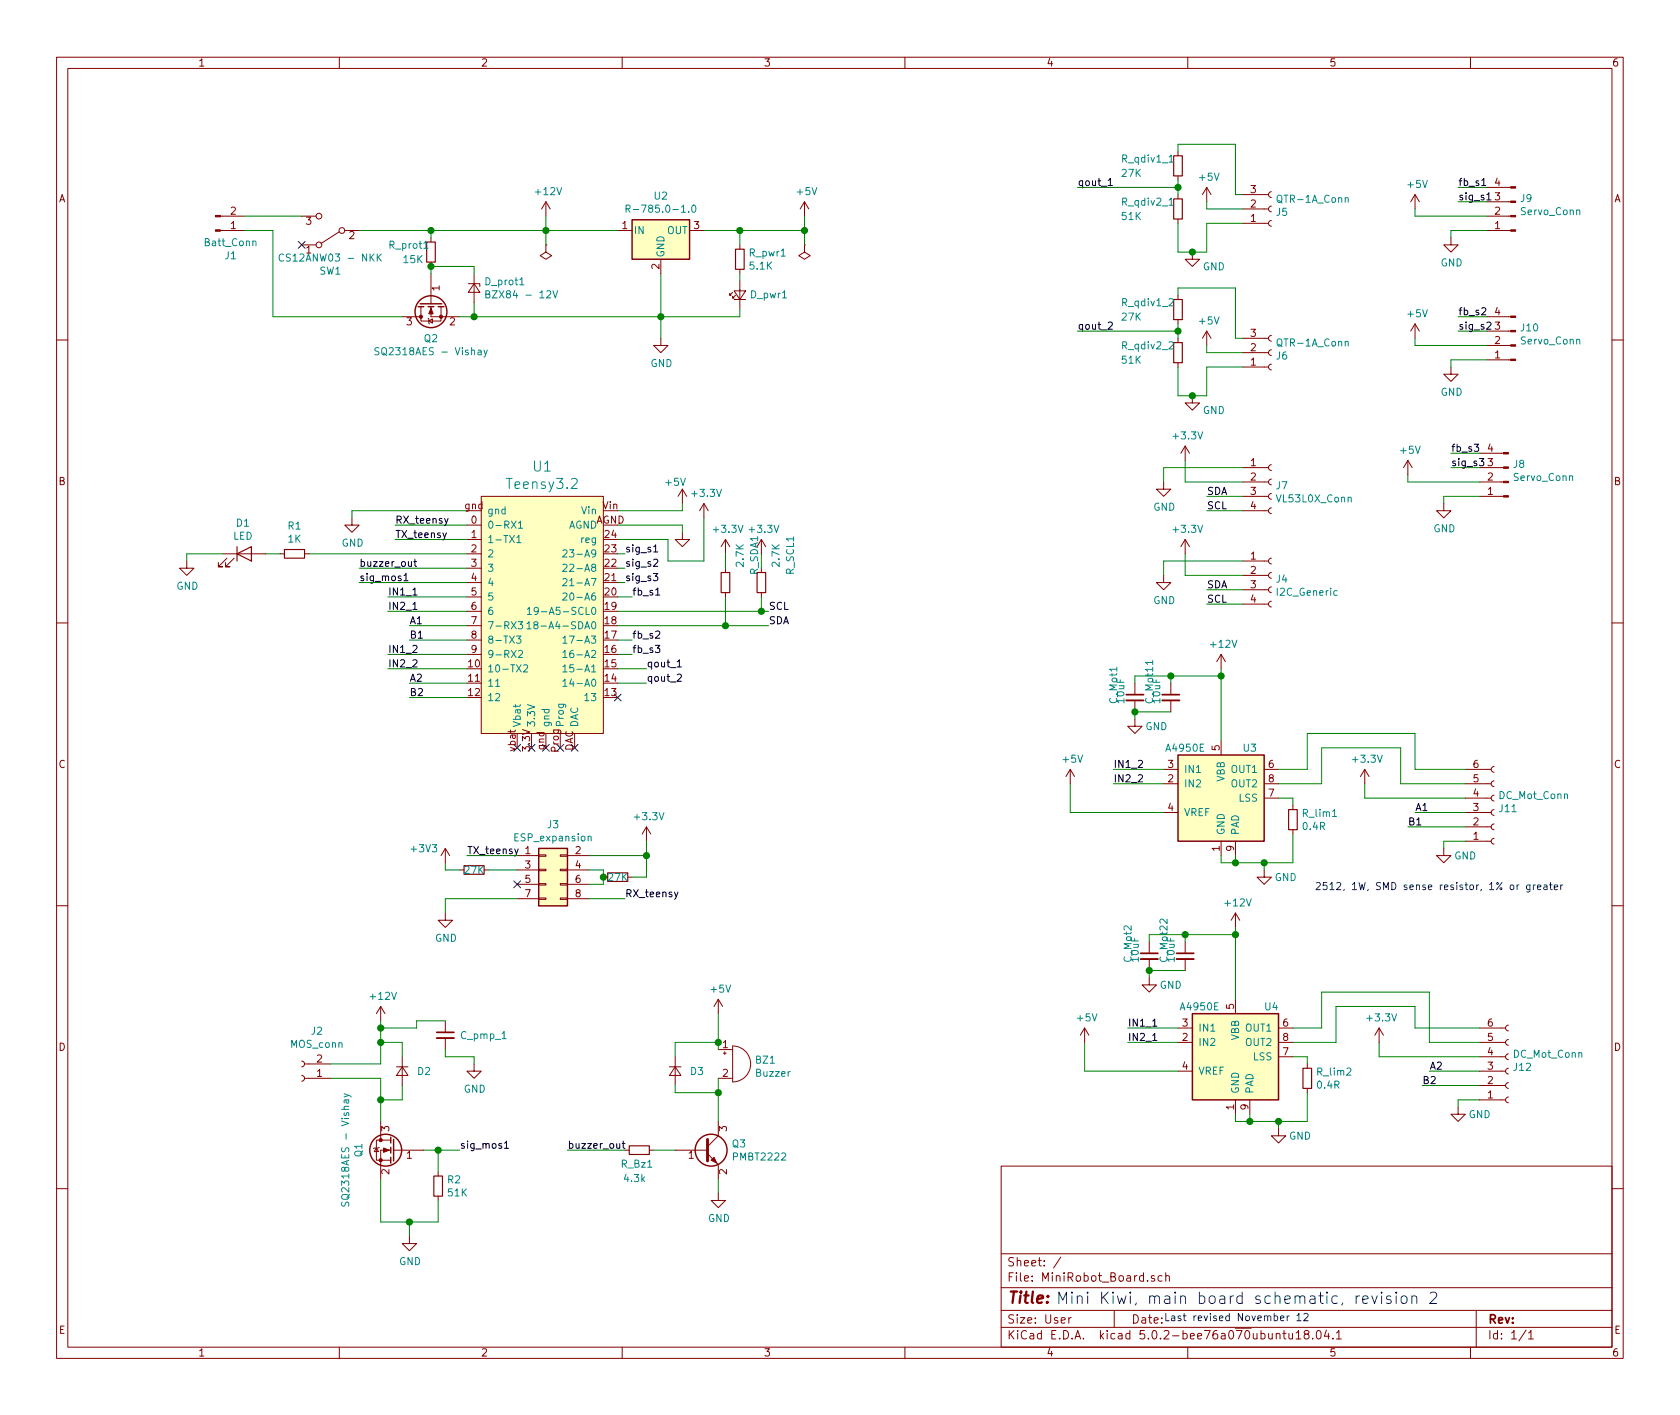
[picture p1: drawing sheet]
EESchema Schematic File Version 4
LIBS:MiniRobot_Board-cache
EELAYER 26 0
EELAYER END
$Descr User 11693 9843
encoding utf-8
Sheet 1 1
Title ""
Date ""
Rev ""
Comp ""
Comment1 ""
Comment2 ""
Comment3 ""
Comment4 ""
$EndDescr
$Comp
L Connector:Conn_01x03_Female J5
U 1 1
P 8850 1450
F 0 "J5" H 8878 1476 50  0000 L CNN
F 1 "QTR-1A_Conn" H 8878 1385 50  0000 L CNN
F 2 "Connector_PinHeader_2.54mm:PinHeader_1x03_P2.54mm_Vertical" H 8850 1450 50  0001 C CNN
F 3 "~" H 8850 1450 50  0001 C CNN
	1    8850 1450
	1    0    0    1   
$EndComp
$Comp
L Device:R_Small R_qdiv1_1
U 1 1
P 8200 1150
F 0 "R_qdiv1_1" H 7800 1200 50  0000 L CNN
F 1 "27K" H 7800 1100 50  0000 L CNN
F 2 "Resistor_SMD:R_0805_2012Metric_Pad1.15x1.40mm_HandSolder" H 8200 1150 50  0001 C CNN
F 3 "~" H 8200 1150 50  0001 C CNN
	1    8200 1150
	1    0    0    -1  
$EndComp
$Comp
L Device:R_Small R_qdiv2_1
U 1 1
P 8200 1450
F 0 "R_qdiv2_1" H 7800 1500 50  0000 L CNN
F 1 "51K" H 7800 1400 50  0000 L CNN
F 2 "Resistor_SMD:R_0805_2012Metric_Pad1.15x1.40mm_HandSolder" H 8200 1450 50  0001 C CNN
F 3 "~" H 8200 1450 50  0001 C CNN
	1    8200 1450
	1    0    0    -1  
$EndComp
$Comp
L power:+5V #PWR024
U 1 1
P 8400 1400
F 0 "#PWR024" H 8400 1250 50  0001 C CNN
F 1 "+5V" H 8415 1573 50  0000 C CNN
F 2 "" H 8400 1400 50  0001 C CNN
F 3 "" H 8400 1400 50  0001 C CNN
	1    8400 1400
	1    0    0    -1  
$EndComp
$Comp
L power:GND #PWR021
U 1 1
P 8300 1750
F 0 "#PWR021" H 8300 1500 50  0001 C CNN
F 1 "GND" H 8450 1650 50  0000 C CNN
F 2 "" H 8300 1750 50  0001 C CNN
F 3 "" H 8300 1750 50  0001 C CNN
	1    8300 1750
	1    0    0    -1  
$EndComp
Text Label 7500 1300 0    50   ~ 0
qout_1
$Comp
L Connector:Conn_01x04_Female J7
U 1 1
P 8850 3350
F 0 "J7" H 8877 3326 50  0000 L CNN
F 1 "VL53L0X_Conn" H 8877 3235 50  0000 L CNN
F 2 "Connector_PinHeader_2.54mm:PinHeader_1x04_P2.54mm_Vertical" H 8850 3350 50  0001 C CNN
F 3 "~" H 8850 3350 50  0001 C CNN
	1    8850 3350
	1    0    0    -1  
$EndComp
Wire Wire Line
	8100 3250 8100 3350
Wire Wire Line
	8650 3450 8400 3450
Wire Wire Line
	8650 3550 8400 3550
$Comp
L power:GND #PWR020
U 1 1
P 8100 3350
F 0 "#PWR020" H 8100 3100 50  0001 C CNN
F 1 "GND" H 8105 3177 50  0000 C CNN
F 2 "" H 8100 3350 50  0001 C CNN
F 3 "" H 8100 3350 50  0001 C CNN
	1    8100 3350
	1    0    0    -1  
$EndComp
Text Label 8400 3450 0    50   ~ 0
SDA
Text Label 8400 3550 0    50   ~ 0
SCL
$Comp
L Connector:Conn_01x06_Female J11
U 1 1
P 10400 5650
F 0 "J11" H 10428 5626 50  0000 L CNN
F 1 "DC_Mot_Conn" H 10428 5535 50  0000 L CNN
F 2 "Connector_PinHeader_2.54mm:PinHeader_1x06_P2.54mm_Vertical" H 10400 5650 50  0001 C CNN
F 3 "~" H 10400 5650 50  0001 C CNN
	1    10400 5650
	1    0    0    1   
$EndComp
Wire Wire Line
	10200 5850 10050 5850
Wire Wire Line
	10050 5850 10050 5900
Wire Wire Line
	10300 7650 10150 7650
Wire Wire Line
	10150 7650 10150 7700
$Comp
L power:GND #PWR037
U 1 1
P 10050 5900
F 0 "#PWR037" H 10050 5650 50  0001 C CNN
F 1 "GND" H 10200 5850 50  0000 C CNN
F 2 "" H 10050 5900 50  0001 C CNN
F 3 "" H 10050 5900 50  0001 C CNN
	1    10050 5900
	1    0    0    -1  
$EndComp
$Comp
L power:GND #PWR038
U 1 1
P 10150 7700
F 0 "#PWR038" H 10150 7450 50  0001 C CNN
F 1 "GND" H 10300 7650 50  0000 C CNN
F 2 "" H 10150 7700 50  0001 C CNN
F 3 "" H 10150 7700 50  0001 C CNN
	1    10150 7700
	1    0    0    -1  
$EndComp
Wire Wire Line
	10300 7550 9900 7550
Wire Wire Line
	9950 7450 10300 7450
Wire Wire Line
	10200 5750 9800 5750
Wire Wire Line
	10200 5650 9850 5650
Text Label 9800 5750 0    50   ~ 0
B1
Text Label 9850 5650 0    50   ~ 0
A1
Text Label 9900 7550 0    50   ~ 0
B2
Text Label 9950 7450 0    50   ~ 0
A2
Wire Wire Line
	10200 5550 9500 5550
Wire Wire Line
	9500 5550 9500 5450
Wire Wire Line
	5050 4350 5050 4150
Connection ~ 5050 4350
$Comp
L Device:R_Small R_SDA1
U 1 1
P 5050 4050
F 0 "R_SDA1" V 5250 4100 50  0000 L CNN
F 1 "2.7K" V 5150 4150 50  0000 L CNN
F 2 "Resistor_SMD:R_0805_2012Metric_Pad1.15x1.40mm_HandSolder" H 5050 4050 50  0001 C CNN
F 3 "~" H 5050 4050 50  0001 C CNN
	1    5050 4050
	1    0    0    -1  
$EndComp
$Comp
L Device:R_Small R_SCL1
U 1 1
P 5300 4050
F 0 "R_SCL1" V 5500 4100 50  0000 L CNN
F 1 "2.7K" V 5400 4150 50  0000 L CNN
F 2 "Resistor_SMD:R_0805_2012Metric_Pad1.15x1.40mm_HandSolder" H 5300 4050 50  0001 C CNN
F 3 "~" H 5300 4050 50  0001 C CNN
	1    5300 4050
	1    0    0    -1  
$EndComp
Wire Wire Line
	5050 4350 5350 4350
Wire Wire Line
	5300 4150 5300 4250
Connection ~ 5300 4250
Wire Wire Line
	5300 4250 5350 4250
Wire Wire Line
	5300 3950 5300 3850
Text Label 5350 4350 0    50   ~ 0
SDA
Text Label 5350 4250 0    50   ~ 0
SCL
Wire Wire Line
	5600 1600 5600 1500
$Comp
L power:PWR_FLAG #FLG03
U 1 1
P 5600 1700
F 0 "#FLG03" H 5600 1775 50  0001 C CNN
F 1 "PWR_FLAG" H 5600 1850 50  0001 C CNN
F 2 "" H 5600 1700 50  0001 C CNN
F 3 "~" H 5600 1700 50  0001 C CNN
	1    5600 1700
	-1   0    0    1   
$EndComp
Wire Wire Line
	5600 1600 5600 1700
Connection ~ 5600 1600
$Comp
L power:PWR_FLAG #FLG01
U 1 1
P 3800 1700
F 0 "#FLG01" H 3800 1775 50  0001 C CNN
F 1 "PWR_FLAG" H 3800 1873 50  0001 C CNN
F 2 "" H 3800 1700 50  0001 C CNN
F 3 "~" H 3800 1700 50  0001 C CNN
	1    3800 1700
	-1   0    0    1   
$EndComp
Wire Wire Line
	3800 1600 3800 1700
$Comp
L power:GND #PWR08
U 1 1
P 4600 2350
F 0 "#PWR08" H 4600 2100 50  0001 C CNN
F 1 "GND" H 4605 2177 50  0000 C CNN
F 2 "" H 4600 2350 50  0001 C CNN
F 3 "" H 4600 2350 50  0001 C CNN
	1    4600 2350
	1    0    0    -1  
$EndComp
$Comp
L power:+5V #PWR017
U 1 1
P 5600 1500
F 0 "#PWR017" H 5600 1350 50  0001 C CNN
F 1 "+5V" H 5615 1673 50  0000 C CNN
F 2 "" H 5600 1500 50  0001 C CNN
F 3 "" H 5600 1500 50  0001 C CNN
	1    5600 1500
	1    0    0    -1  
$EndComp
$Comp
L power:+12V #PWR07
U 1 1
P 3800 1500
F 0 "#PWR07" H 3800 1350 50  0001 C CNN
F 1 "+12V" H 3815 1673 50  0000 C CNN
F 2 "" H 3800 1500 50  0001 C CNN
F 3 "" H 3800 1500 50  0001 C CNN
	1    3800 1500
	1    0    0    -1  
$EndComp
Wire Wire Line
	3800 1500 3800 1600
Connection ~ 3800 1600
$Comp
L power:+5V #PWR09
U 1 1
P 4750 3500
F 0 "#PWR09" H 4750 3350 50  0001 C CNN
F 1 "+5V" H 4700 3650 50  0000 C CNN
F 2 "" H 4750 3500 50  0001 C CNN
F 3 "" H 4750 3500 50  0001 C CNN
	1    4750 3500
	1    0    0    -1  
$EndComp
$Comp
L power:GND #PWR010
U 1 1
P 4750 3700
F 0 "#PWR010" H 4750 3450 50  0001 C CNN
F 1 "GND" H 4750 3800 50  0001 C CNN
F 2 "" H 4750 3700 50  0001 C CNN
F 3 "" H 4750 3700 50  0001 C CNN
	1    4750 3700
	1    0    0    -1  
$EndComp
Wire Wire Line
	4300 4250 5300 4250
Wire Wire Line
	4300 4350 5050 4350
Wire Wire Line
	4750 3550 4750 3500
Wire Wire Line
	4300 3550 4750 3550
Wire Wire Line
	4750 3650 4750 3700
Wire Wire Line
	3250 3550 2450 3550
Wire Wire Line
	2450 3550 2450 3600
$Comp
L power:GND #PWR02
U 1 1
P 2450 3600
F 0 "#PWR02" H 2450 3350 50  0001 C CNN
F 1 "GND" H 2455 3427 50  0000 C CNN
F 2 "" H 2450 3600 50  0001 C CNN
F 3 "" H 2450 3600 50  0001 C CNN
	1    2450 3600
	1    0    0    -1  
$EndComp
NoConn ~ 3600 5200
NoConn ~ 3900 5200
$Comp
L Connector:Conn_01x02_Male J1
U 1 1
P 1500 1600
F 0 "J1" H 1606 1778 50  0000 C CNN
F 1 "Batt_Conn" H 1606 1687 50  0000 C CNN
F 2 "Connector_PinHeader_2.54mm:PinHeader_1x02_P2.54mm_Horizontal" H 1500 1600 50  0001 C CNN
F 3 "~" H 1500 1600 50  0001 C CNN
	1    1500 1600
	1    0    0    1   
$EndComp
$Comp
L Connector_Generic:Conn_02x04_Odd_Even J3
U 1 1
P 3800 6050
F 0 "J3" H 3850 6367 50  0000 C CNN
F 1 "ESP_expansion" H 3850 6276 50  0000 C CNN
F 2 "Connector_PinHeader_2.54mm:PinHeader_2x04_P2.54mm_Vertical" H 3800 6050 50  0001 C CNN
F 3 "~" H 3800 6050 50  0001 C CNN
	1    3800 6050
	1    0    0    -1  
$EndComp
$Comp
L power:GND #PWR04
U 1 1
P 3100 6350
F 0 "#PWR04" H 3100 6100 50  0001 C CNN
F 1 "GND" H 3105 6177 50  0000 C CNN
F 2 "" H 3100 6350 50  0001 C CNN
F 3 "" H 3100 6350 50  0001 C CNN
	1    3100 6350
	1    0    0    -1  
$EndComp
Wire Wire Line
	4100 6250 4350 6250
Wire Wire Line
	3250 4150 2700 4150
Wire Wire Line
	3250 4250 2700 4250
Wire Wire Line
	3250 4550 2700 4550
Wire Wire Line
	3250 4650 2700 4650
Wire Wire Line
	3250 4750 2850 4750
Wire Wire Line
	3250 4850 2850 4850
Wire Wire Line
	3250 4350 2850 4350
Wire Wire Line
	3250 4450 2850 4450
Wire Wire Line
	2750 3650 3250 3650
Wire Wire Line
	2750 3750 3250 3750
Text Label 2750 3650 0    50   ~ 0
RX_teensy
Text Label 2750 3750 0    50   ~ 0
TX_teensy
Text Label 2850 4350 0    50   ~ 0
A1
Text Label 2850 4450 0    50   ~ 0
B1
Text Label 2850 4750 0    50   ~ 0
A2
Text Label 2850 4850 0    50   ~ 0
B2
Wire Wire Line
	4300 4650 4500 4650
Text Label 4500 4750 0    50   ~ 0
qout_2
Text Label 4500 4650 0    50   ~ 0
qout_1
NoConn ~ 4000 5200
Text Label 4350 6250 0    50   ~ 0
RX_teensy
Text Label 3250 5950 0    50   ~ 0
TX_teensy
Wire Wire Line
	3250 5950 3600 5950
$Comp
L Device:R_Small R_PU_CE2
U 1 1
P 4300 6100
F 0 "R_PU_CE2" V 4250 6100 50  0001 C CNN
F 1 "27K" V 4300 6100 50  0000 C CNN
F 2 "Resistor_SMD:R_0805_2012Metric_Pad1.15x1.40mm_HandSolder" H 4300 6100 50  0001 C CNN
F 3 "~" H 4300 6100 50  0001 C CNN
	1    4300 6100
	0    1    1    0   
$EndComp
Wire Wire Line
	4300 4750 4500 4750
$Comp
L Connector:Conn_01x04_Male J9
U 1 1
P 10550 1500
F 0 "J9" H 10522 1380 50  0000 R CNN
F 1 "Servo_Conn" H 10522 1471 50  0000 R CNN
F 2 "Connector_PinHeader_2.54mm:PinHeader_1x04_P2.54mm_Vertical" H 10550 1500 50  0001 C CNN
F 3 "~" H 10550 1500 50  0001 C CNN
	1    10550 1500
	-1   0    0    1   
$EndComp
Wire Wire Line
	10350 1600 10100 1600
Wire Wire Line
	10100 1600 10100 1650
$Comp
L power:GND #PWR035
U 1 1
P 10100 1650
F 0 "#PWR035" H 10100 1400 50  0001 C CNN
F 1 "GND" H 10105 1477 50  0000 C CNN
F 2 "" H 10100 1650 50  0001 C CNN
F 3 "" H 10100 1650 50  0001 C CNN
	1    10100 1650
	1    0    0    -1  
$EndComp
$Comp
L power:+5V #PWR032
U 1 1
P 9850 1450
F 0 "#PWR032" H 9850 1300 50  0001 C CNN
F 1 "+5V" H 9865 1623 50  0000 C CNN
F 2 "" H 9850 1450 50  0001 C CNN
F 3 "" H 9850 1450 50  0001 C CNN
	1    9850 1450
	1    0    0    -1  
$EndComp
Wire Wire Line
	10350 1300 10150 1300
Text Label 10150 1300 0    50   ~ 0
fb_s1
Wire Wire Line
	9850 1500 9850 1450
Wire Wire Line
	9850 1500 10350 1500
Wire Wire Line
	10350 1400 10150 1400
Text Label 10150 1400 0    50   ~ 0
sig_s1
$Comp
L Connector:Conn_01x04_Male J10
U 1 1
P 10550 2400
F 0 "J10" H 10522 2280 50  0000 R CNN
F 1 "Servo_Conn" H 10522 2371 50  0000 R CNN
F 2 "Connector_PinHeader_2.54mm:PinHeader_1x04_P2.54mm_Vertical" H 10550 2400 50  0001 C CNN
F 3 "~" H 10550 2400 50  0001 C CNN
	1    10550 2400
	-1   0    0    1   
$EndComp
Wire Wire Line
	10350 2500 10100 2500
Wire Wire Line
	10100 2500 10100 2550
$Comp
L power:GND #PWR036
U 1 1
P 10100 2550
F 0 "#PWR036" H 10100 2300 50  0001 C CNN
F 1 "GND" H 10105 2377 50  0000 C CNN
F 2 "" H 10100 2550 50  0001 C CNN
F 3 "" H 10100 2550 50  0001 C CNN
	1    10100 2550
	1    0    0    -1  
$EndComp
$Comp
L power:+5V #PWR033
U 1 1
P 9850 2350
F 0 "#PWR033" H 9850 2200 50  0001 C CNN
F 1 "+5V" H 9865 2523 50  0000 C CNN
F 2 "" H 9850 2350 50  0001 C CNN
F 3 "" H 9850 2350 50  0001 C CNN
	1    9850 2350
	1    0    0    -1  
$EndComp
Wire Wire Line
	10350 2200 10150 2200
Text Label 10150 2200 0    50   ~ 0
fb_s2
Wire Wire Line
	9850 2400 9850 2350
Wire Wire Line
	9850 2400 10350 2400
Wire Wire Line
	10350 2300 10150 2300
Text Label 10150 2300 0    50   ~ 0
sig_s2
$Comp
L Connector:Conn_01x04_Male J8
U 1 1
P 10500 3350
F 0 "J8" H 10472 3230 50  0000 R CNN
F 1 "Servo_Conn" H 10472 3321 50  0000 R CNN
F 2 "Connector_PinHeader_2.54mm:PinHeader_1x04_P2.54mm_Vertical" H 10500 3350 50  0001 C CNN
F 3 "~" H 10500 3350 50  0001 C CNN
	1    10500 3350
	-1   0    0    1   
$EndComp
Wire Wire Line
	10300 3450 10050 3450
Wire Wire Line
	10050 3450 10050 3500
$Comp
L power:GND #PWR034
U 1 1
P 10050 3500
F 0 "#PWR034" H 10050 3250 50  0001 C CNN
F 1 "GND" H 10055 3327 50  0000 C CNN
F 2 "" H 10050 3500 50  0001 C CNN
F 3 "" H 10050 3500 50  0001 C CNN
	1    10050 3500
	1    0    0    -1  
$EndComp
$Comp
L power:+5V #PWR031
U 1 1
P 9800 3300
F 0 "#PWR031" H 9800 3150 50  0001 C CNN
F 1 "+5V" H 9815 3473 50  0000 C CNN
F 2 "" H 9800 3300 50  0001 C CNN
F 3 "" H 9800 3300 50  0001 C CNN
	1    9800 3300
	1    0    0    -1  
$EndComp
Wire Wire Line
	10300 3150 10100 3150
Text Label 10100 3150 0    50   ~ 0
fb_s3
Wire Wire Line
	9800 3350 9800 3300
Wire Wire Line
	9800 3350 10300 3350
Wire Wire Line
	10300 3250 10100 3250
Text Label 10100 3250 0    50   ~ 0
sig_s3
Wire Wire Line
	4300 3850 4350 3850
Wire Wire Line
	4300 3950 4350 3950
Wire Wire Line
	4350 4050 4300 4050
Text Label 4350 3850 0    50   ~ 0
sig_s1
Text Label 4350 3950 0    50   ~ 0
sig_s2
Text Label 4350 4050 0    50   ~ 0
sig_s3
Wire Wire Line
	4300 4150 4400 4150
Wire Wire Line
	4300 4450 4400 4450
Wire Wire Line
	4300 4550 4400 4550
Text Label 4400 4150 0    50   ~ 0
fb_s1
Text Label 4400 4450 0    50   ~ 0
fb_s2
Text Label 4400 4550 0    50   ~ 0
fb_s3
Wire Wire Line
	5150 1600 5150 1700
Connection ~ 5150 1600
Wire Wire Line
	5150 1600 5600 1600
$Comp
L Device:R_Small R_pwr1
U 1 1
P 5150 1800
F 0 "R_pwr1" H 5209 1846 50  0000 L CNN
F 1 "5.1K" H 5209 1755 50  0000 L CNN
F 2 "Resistor_SMD:R_0805_2012Metric_Pad1.15x1.40mm_HandSolder" H 5150 1800 50  0001 C CNN
F 3 "~" H 5150 1800 50  0001 C CNN
	1    5150 1800
	1    0    0    -1  
$EndComp
$Comp
L Device:LED_Small D_pwr1
U 1 1
P 5150 2050
F 0 "D_pwr1" V 5150 1982 50  0000 R CNN
F 1 "LED_Small" V 5105 1982 50  0001 R CNN
F 2 "LED_SMD:LED_1206_3216Metric_Pad1.42x1.75mm_HandSolder" V 5150 2050 50  0001 C CNN
F 3 "~" V 5150 2050 50  0001 C CNN
	1    5150 2050
	0    -1   -1   0   
$EndComp
Wire Wire Line
	5150 1900 5150 1950
Wire Wire Line
	4600 1900 4600 2200
Wire Wire Line
	5150 2150 5150 2200
Wire Wire Line
	5150 2200 4600 2200
Connection ~ 4600 2200
Wire Wire Line
	4600 2200 4600 2350
NoConn ~ 4300 4850
$Comp
L Device:R_Small R_PU_CE1
U 1 1
P 3300 6050
F 0 "R_PU_CE1" V 3250 6050 50  0001 C CNN
F 1 "27K" V 3300 6050 50  0000 C CNN
F 2 "Resistor_SMD:R_0805_2012Metric_Pad1.15x1.40mm_HandSolder" H 3300 6050 50  0001 C CNN
F 3 "~" H 3300 6050 50  0001 C CNN
	1    3300 6050
	0    1    1    0   
$EndComp
Wire Wire Line
	3200 6050 3100 6050
Wire Wire Line
	3100 6050 3100 6000
$Comp
L power:+3V3 #PWR06
U 1 1
P 3100 6000
F 0 "#PWR06" H 3100 5850 50  0001 C CNN
F 1 "+3V3" H 2950 6100 50  0000 C CNN
F 2 "" H 3100 6000 50  0001 C CNN
F 3 "" H 3100 6000 50  0001 C CNN
	1    3100 6000
	1    0    0    -1  
$EndComp
$Comp
L Device:Q_NMOS_GSD Q2
U 1 1
P 3000 2100
F 0 "Q2" V 3250 2100 50  0000 C CNN
F 1 "SQ2318AES - Vishay" V 3341 2100 50  0000 C CNN
F 2 "Package_TO_SOT_SMD:SOT-23_Handsoldering" H 3200 2200 50  0001 C CNN
F 3 "~" H 3000 2100 50  0001 C CNN
	1    3000 2100
	0    -1   1    0   
$EndComp
Wire Wire Line
	2500 1600 3000 1600
$Comp
L Device:R_Small R_prot1
U 1 1
P 3000 1750
F 0 "R_prot1" H 2700 1800 50  0000 L CNN
F 1 "15K" H 2800 1700 50  0000 L CNN
F 2 "Resistor_SMD:R_0805_2012Metric_Pad1.15x1.40mm_HandSolder" H 3000 1750 50  0001 C CNN
F 3 "~" H 3000 1750 50  0001 C CNN
	1    3000 1750
	1    0    0    -1  
$EndComp
Wire Wire Line
	3000 1900 3000 1850
Wire Wire Line
	3000 1650 3000 1600
Wire Wire Line
	3000 1600 3800 1600
Connection ~ 3000 1600
Wire Wire Line
	3300 2200 4600 2200
Wire Wire Line
	3200 2200 3300 2200
Connection ~ 3300 2200
Wire Wire Line
	3300 2100 3300 2200
$Comp
L Device:D_Zener_Small D_prot1
U 1 1
P 3300 2000
F 0 "D_prot1" V 3254 2068 50  0000 L CNN
F 1 "BZX84 - 12V" V 3345 2068 50  0000 L CNN
F 2 "Diode_SMD:D_SOT-23_ANK" V 3300 2000 50  0001 C CNN
F 3 "~" V 3300 2000 50  0001 C CNN
	1    3300 2000
	0    1    1    0   
$EndComp
Wire Wire Line
	3300 1850 3300 1900
Connection ~ 3000 1850
Wire Wire Line
	3250 3850 2150 3850
$Comp
L Device:R_Small R1
U 1 1
P 2050 3850
F 0 "R1" V 1854 3850 50  0000 C CNN
F 1 "1K" V 1945 3850 50  0000 C CNN
F 2 "Resistor_SMD:R_0805_2012Metric_Pad1.15x1.40mm_HandSolder" H 2050 3850 50  0001 C CNN
F 3 "~" H 2050 3850 50  0001 C CNN
	1    2050 3850
	0    1    1    0   
$EndComp
Wire Wire Line
	1950 3850 1850 3850
$Comp
L Device:LED D1
U 1 1
P 1700 3850
F 0 "D1" H 1691 4066 50  0000 C CNN
F 1 "LED" H 1691 3975 50  0000 C CNN
F 2 "LED_SMD:LED_1206_3216Metric_Pad1.42x1.75mm_HandSolder" H 1700 3850 50  0001 C CNN
F 3 "~" H 1700 3850 50  0001 C CNN
	1    1700 3850
	1    0    0    -1  
$EndComp
Wire Wire Line
	1550 3850 1300 3850
Wire Wire Line
	1300 3850 1300 3900
$Comp
L power:GND #PWR01
U 1 1
P 1300 3900
F 0 "#PWR01" H 1300 3650 50  0001 C CNN
F 1 "GND" H 1305 3727 50  0000 C CNN
F 2 "" H 1300 3900 50  0001 C CNN
F 3 "" H 1300 3900 50  0001 C CNN
	1    1300 3900
	1    0    0    -1  
$EndComp
Wire Wire Line
	8200 1000 8200 1050
Wire Wire Line
	8200 1250 8200 1300
Wire Wire Line
	8400 1450 8400 1400
Wire Wire Line
	8400 1450 8650 1450
Wire Wire Line
	8600 1350 8650 1350
Wire Wire Line
	8200 1300 7500 1300
Connection ~ 8200 1300
Wire Wire Line
	8200 1300 8200 1350
Wire Wire Line
	8650 1550 8400 1550
Wire Wire Line
	8200 1000 8600 1000
Wire Wire Line
	8600 1000 8600 1350
Wire Wire Line
	8200 1750 8300 1750
Wire Wire Line
	8400 1550 8400 1750
Wire Wire Line
	8200 1550 8200 1750
Connection ~ 8300 1750
Wire Wire Line
	8300 1750 8400 1750
$Comp
L Connector:Conn_01x03_Female J6
U 1 1
P 8850 2450
F 0 "J6" H 8878 2476 50  0000 L CNN
F 1 "QTR-1A_Conn" H 8878 2385 50  0000 L CNN
F 2 "Connector_PinHeader_2.54mm:PinHeader_1x03_P2.54mm_Vertical" H 8850 2450 50  0001 C CNN
F 3 "~" H 8850 2450 50  0001 C CNN
	1    8850 2450
	1    0    0    1   
$EndComp
$Comp
L Device:R_Small R_qdiv1_2
U 1 1
P 8200 2150
F 0 "R_qdiv1_2" H 7800 2200 50  0000 L CNN
F 1 "27K" H 7800 2100 50  0000 L CNN
F 2 "Resistor_SMD:R_0805_2012Metric_Pad1.15x1.40mm_HandSolder" H 8200 2150 50  0001 C CNN
F 3 "~" H 8200 2150 50  0001 C CNN
	1    8200 2150
	1    0    0    -1  
$EndComp
$Comp
L Device:R_Small R_qdiv2_2
U 1 1
P 8200 2450
F 0 "R_qdiv2_2" H 7800 2500 50  0000 L CNN
F 1 "51K" H 7800 2400 50  0000 L CNN
F 2 "Resistor_SMD:R_0805_2012Metric_Pad1.15x1.40mm_HandSolder" H 8200 2450 50  0001 C CNN
F 3 "~" H 8200 2450 50  0001 C CNN
	1    8200 2450
	1    0    0    -1  
$EndComp
$Comp
L power:+5V #PWR025
U 1 1
P 8400 2400
F 0 "#PWR025" H 8400 2250 50  0001 C CNN
F 1 "+5V" H 8415 2573 50  0000 C CNN
F 2 "" H 8400 2400 50  0001 C CNN
F 3 "" H 8400 2400 50  0001 C CNN
	1    8400 2400
	1    0    0    -1  
$EndComp
$Comp
L power:GND #PWR022
U 1 1
P 8300 2750
F 0 "#PWR022" H 8300 2500 50  0001 C CNN
F 1 "GND" H 8450 2650 50  0000 C CNN
F 2 "" H 8300 2750 50  0001 C CNN
F 3 "" H 8300 2750 50  0001 C CNN
	1    8300 2750
	1    0    0    -1  
$EndComp
Text Label 7500 2300 0    50   ~ 0
qout_2
Wire Wire Line
	8200 2000 8200 2050
Wire Wire Line
	8200 2250 8200 2300
Wire Wire Line
	8400 2450 8400 2400
Wire Wire Line
	8400 2450 8650 2450
Wire Wire Line
	8600 2350 8650 2350
Wire Wire Line
	8200 2300 7500 2300
Connection ~ 8200 2300
Wire Wire Line
	8200 2300 8200 2350
Wire Wire Line
	8650 2550 8400 2550
Wire Wire Line
	8200 2000 8600 2000
Wire Wire Line
	8600 2000 8600 2350
Wire Wire Line
	8200 2750 8300 2750
Wire Wire Line
	8400 2550 8400 2750
Wire Wire Line
	8200 2550 8200 2750
Connection ~ 8300 2750
Wire Wire Line
	8300 2750 8400 2750
Wire Wire Line
	1700 1500 2100 1500
NoConn ~ 3700 5200
NoConn ~ 3800 5200
$Comp
L Device:D_Small D2
U 1 1
P 2800 7450
F 0 "D2" V 2800 7550 50  0000 L CNN
F 1 "1N4001" V 2845 7518 50  0001 L CNN
F 2 "Diode_SMD:D_1206_3216Metric_Pad1.42x1.75mm_HandSolder" V 2800 7450 50  0001 C CNN
F 3 "~" V 2800 7450 50  0001 C CNN
	1    2800 7450
	0    1    1    0   
$EndComp
$Comp
L Device:Q_NMOS_GSD Q1
U 1 1
P 2750 8000
F 0 "Q1" V 3000 8000 50  0000 C CNN
F 1 "SQ2318AES - Vishay" V 3091 8000 50  0000 C CNN
F 2 "Package_TO_SOT_SMD:SOT-23_Handsoldering" H 2950 8100 50  0001 C CNN
F 3 "~" H 2750 8000 50  0001 C CNN
	1    2750 8000
	-1   0    0    -1  
$EndComp
Wire Wire Line
	2950 8000 3050 8000
Connection ~ 3050 8000
Wire Wire Line
	3050 8000 3200 8000
$Comp
L Device:R_Small R2
U 1 1
P 3050 8250
F 0 "R2" H 3109 8296 50  0000 L CNN
F 1 "51K" H 3109 8205 50  0000 L CNN
F 2 "Resistor_SMD:R_0805_2012Metric_Pad1.15x1.40mm_HandSolder" H 3050 8250 50  0001 C CNN
F 3 "~" H 3050 8250 50  0001 C CNN
	1    3050 8250
	1    0    0    -1  
$EndComp
Wire Wire Line
	3050 8500 2850 8500
Wire Wire Line
	2650 8500 2650 8200
Wire Wire Line
	2850 8500 2850 8600
Connection ~ 2850 8500
Wire Wire Line
	2850 8500 2650 8500
$Comp
L power:GND #PWR05
U 1 1
P 2850 8600
F 0 "#PWR05" H 2850 8350 50  0001 C CNN
F 1 "GND" H 2855 8427 50  0000 C CNN
F 2 "" H 2850 8600 50  0001 C CNN
F 3 "" H 2850 8600 50  0001 C CNN
	1    2850 8600
	1    0    0    -1  
$EndComp
Wire Wire Line
	3050 8000 3050 8150
Wire Wire Line
	3050 8350 3050 8500
Text Label 2500 4050 0    50   ~ 0
sig_mos1
Wire Wire Line
	2650 7800 2650 7650
Wire Wire Line
	2650 7500 2300 7500
$Comp
L Connector:Conn_01x02_Female J2
U 1 1
P 2100 7500
F 0 "J2" H 1994 7175 50  0000 C CNN
F 1 "MOS_conn" H 1994 7266 50  0000 C CNN
F 2 "Connector_JST:JST_EH_B02B-EH-A_1x02_P2.50mm_Vertical" H 2100 7500 50  0001 C CNN
F 3 "~" H 2100 7500 50  0001 C CNN
	1    2100 7500
	-1   0    0    1   
$EndComp
Wire Wire Line
	2300 7400 2650 7400
Wire Wire Line
	2650 7400 2650 7250
$Comp
L power:+12V #PWR03
U 1 1
P 2650 7100
F 0 "#PWR03" H 2650 6950 50  0001 C CNN
F 1 "+12V" H 2665 7273 50  0000 C CNN
F 2 "" H 2650 7100 50  0001 C CNN
F 3 "" H 2650 7100 50  0001 C CNN
	1    2650 7100
	1    0    0    -1  
$EndComp
Wire Wire Line
	2800 7350 2800 7250
Wire Wire Line
	2800 7250 2650 7250
Connection ~ 2650 7250
Wire Wire Line
	2650 7250 2650 7150
Wire Wire Line
	2800 7550 2800 7650
Wire Wire Line
	2800 7650 2650 7650
Connection ~ 2650 7650
Wire Wire Line
	2650 7650 2650 7500
Text Label 3200 8000 0    50   ~ 0
sig_mos1
$Comp
L Device:C_Small C_pmp_1
U 1 1
P 3100 7200
F 0 "C_pmp_1" H 3200 7200 50  0000 L CNN
F 1 "4.7uF" H 3192 7155 50  0001 L CNN
F 2 "Capacitor_SMD:C_1206_3216Metric_Pad1.42x1.75mm_HandSolder" H 3100 7200 50  0001 C CNN
F 3 "~" H 3100 7200 50  0001 C CNN
	1    3100 7200
	1    0    0    -1  
$EndComp
Wire Wire Line
	2650 7150 2900 7150
Wire Wire Line
	2900 7150 2900 7100
Wire Wire Line
	2900 7100 3100 7100
Connection ~ 2650 7150
Wire Wire Line
	2650 7150 2650 7100
Wire Wire Line
	3100 7300 3100 7350
Wire Wire Line
	3100 7350 3300 7350
Wire Wire Line
	3300 7350 3300 7400
$Comp
L power:GND #PWR0101
U 1 1
P 3300 7400
F 0 "#PWR0101" H 3300 7150 50  0001 C CNN
F 1 "GND" H 3305 7227 50  0000 C CNN
F 2 "" H 3300 7400 50  0001 C CNN
F 3 "" H 3300 7400 50  0001 C CNN
	1    3300 7400
	1    0    0    -1  
$EndComp
NoConn ~ 2100 1700
Wire Wire Line
	1700 1600 1900 1600
Wire Wire Line
	1900 1600 1900 2200
Wire Wire Line
	1900 2200 2800 2200
Wire Wire Line
	8100 3250 8650 3250
Wire Wire Line
	8650 3350 8250 3350
Wire Wire Line
	8250 3350 8250 3200
$Comp
L Connector:Conn_01x06_Female J12
U 1 1
P 10500 7450
F 0 "J12" H 10528 7426 50  0000 L CNN
F 1 "DC_Mot_Conn" H 10528 7335 50  0000 L CNN
F 2 "Connector_PinHeader_2.54mm:PinHeader_1x06_P2.54mm_Vertical" H 10500 7450 50  0001 C CNN
F 3 "~" H 10500 7450 50  0001 C CNN
	1    10500 7450
	1    0    0    1   
$EndComp
Wire Wire Line
	4100 5950 4500 5950
Wire Wire Line
	4500 5950 4500 5850
Wire Wire Line
	4100 6050 4200 6050
Wire Wire Line
	4200 6050 4200 6100
Wire Wire Line
	4200 6150 4100 6150
Connection ~ 4200 6100
Wire Wire Line
	4200 6100 4200 6150
Wire Wire Line
	4400 6100 4500 6100
Wire Wire Line
	4500 6100 4500 5950
Connection ~ 4500 5950
Wire Wire Line
	3600 6250 3100 6250
Wire Wire Line
	3100 6250 3100 6350
Wire Wire Line
	3400 6050 3600 6050
NoConn ~ 3600 6150
$Comp
L power:+3.3V #PWR0103
U 1 1
P 8250 3200
F 0 "#PWR0103" H 8250 3050 50  0001 C CNN
F 1 "+3.3V" H 8265 3373 50  0000 C CNN
F 2 "" H 8250 3200 50  0001 C CNN
F 3 "" H 8250 3200 50  0001 C CNN
	1    8250 3200
	1    0    0    -1  
$EndComp
$Comp
L power:+3.3V #PWR0104
U 1 1
P 9500 5450
F 0 "#PWR0104" H 9500 5300 50  0001 C CNN
F 1 "+3.3V" H 9515 5623 50  0000 C CNN
F 2 "" H 9500 5450 50  0001 C CNN
F 3 "" H 9500 5450 50  0001 C CNN
	1    9500 5450
	1    0    0    -1  
$EndComp
$Comp
L power:+3.3V #PWR0106
U 1 1
P 4500 5850
F 0 "#PWR0106" H 4500 5700 50  0001 C CNN
F 1 "+3.3V" H 4515 6023 50  0000 C CNN
F 2 "" H 4500 5850 50  0001 C CNN
F 3 "" H 4500 5850 50  0001 C CNN
	1    4500 5850
	1    0    0    -1  
$EndComp
$Comp
L power:+3.3V #PWR0108
U 1 1
P 5050 3850
F 0 "#PWR0108" H 5050 3700 50  0001 C CNN
F 1 "+3.3V" H 5065 4023 50  0000 C CNN
F 2 "" H 5050 3850 50  0001 C CNN
F 3 "" H 5050 3850 50  0001 C CNN
	1    5050 3850
	1    0    0    -1  
$EndComp
$Comp
L power:+3.3V #PWR0109
U 1 1
P 5300 3850
F 0 "#PWR0109" H 5300 3700 50  0001 C CNN
F 1 "+3.3V" H 5315 4023 50  0000 C CNN
F 2 "" H 5300 3850 50  0001 C CNN
F 3 "" H 5300 3850 50  0001 C CNN
	1    5300 3850
	1    0    0    -1  
$EndComp
Wire Wire Line
	3000 1850 3300 1850
Wire Wire Line
	2500 4050 3250 4050
Wire Wire Line
	4300 3650 4750 3650
Wire Wire Line
	4300 3750 4650 3750
Wire Wire Line
	4650 3750 4650 3900
Wire Wire Line
	5050 3850 5050 3950
Wire Wire Line
	4650 3900 4900 3900
Wire Wire Line
	4900 3900 4900 3600
$Comp
L power:+3.3V #PWR0102
U 1 1
P 4900 3600
F 0 "#PWR0102" H 4900 3450 50  0001 C CNN
F 1 "+3.3V" H 4915 3773 50  0000 C CNN
F 2 "" H 4900 3600 50  0001 C CNN
F 3 "" H 4900 3600 50  0001 C CNN
	1    4900 3600
	1    0    0    -1  
$EndComp
$Comp
L Regulator_Switching:R-785.0-1.0 U2
U 1 1
P 4600 1600
F 0 "U2" H 4600 1842 50  0000 C CNN
F 1 "R-785.0-1.0" H 4600 1751 50  0000 C CNN
F 2 "Converter_DCDC:Converter_DCDC_RECOM_R-78E-0.5_THT" H 4650 1350 50  0001 L CIN
F 3 "https://www.recom-power.com/pdf/Innoline/R-78xx-1.0.pdf" H 4600 1600 50  0001 C CNN
	1    4600 1600
	1    0    0    -1  
$EndComp
Wire Wire Line
	3800 1600 4300 1600
Wire Wire Line
	4900 1600 5150 1600
$Comp
L Connector:Conn_01x04_Female J4
U 1 1
P 8850 4000
F 0 "J4" H 8877 3976 50  0000 L CNN
F 1 "I2C_Generic" H 8877 3885 50  0000 L CNN
F 2 "Connector_PinHeader_2.54mm:PinHeader_1x04_P2.54mm_Vertical" H 8850 4000 50  0001 C CNN
F 3 "~" H 8850 4000 50  0001 C CNN
	1    8850 4000
	1    0    0    -1  
$EndComp
Wire Wire Line
	8100 3900 8100 4000
Wire Wire Line
	8650 4100 8400 4100
Wire Wire Line
	8650 4200 8400 4200
$Comp
L power:GND #PWR0107
U 1 1
P 8100 4000
F 0 "#PWR0107" H 8100 3750 50  0001 C CNN
F 1 "GND" H 8105 3827 50  0000 C CNN
F 2 "" H 8100 4000 50  0001 C CNN
F 3 "" H 8100 4000 50  0001 C CNN
	1    8100 4000
	1    0    0    -1  
$EndComp
Text Label 8400 4100 0    50   ~ 0
SDA
Text Label 8400 4200 0    50   ~ 0
SCL
Wire Wire Line
	8100 3900 8650 3900
Wire Wire Line
	8650 4000 8250 4000
Wire Wire Line
	8250 4000 8250 3850
$Comp
L power:+3.3V #PWR0110
U 1 1
P 8250 3850
F 0 "#PWR0110" H 8250 3700 50  0001 C CNN
F 1 "+3.3V" H 8265 4023 50  0000 C CNN
F 2 "" H 8250 3850 50  0001 C CNN
F 3 "" H 8250 3850 50  0001 C CNN
	1    8250 3850
	1    0    0    -1  
$EndComp
$Comp
L Driver_Motor:A4950E U3
U 1 1
P 8500 5550
F 0 "U3" H 8700 5900 50  0000 C CNN
F 1 "A4950E" H 8250 5900 50  0000 C CNN
F 2 "Package_SO:SOIC-8-1EP_3.9x4.9mm_P1.27mm_EP2.35x2.35mm" H 8500 5000 50  0001 C CNN
F 3 "http://www.allegromicro.com/~/media/Files/Datasheets/A4950-Datasheet.ashx" H 8200 5900 50  0001 C CNN
	1    8500 5550
	1    0    0    -1  
$EndComp
$Comp
L Driver_Motor:A4950E U4
U 1 1
P 8600 7350
F 0 "U4" H 8850 7700 50  0000 C CNN
F 1 "A4950E" H 8350 7700 50  0000 C CNN
F 2 "Package_SO:SOIC-8-1EP_3.9x4.9mm_P1.27mm_EP2.35x2.35mm" H 8600 6800 50  0001 C CNN
F 3 "http://www.allegromicro.com/~/media/Files/Datasheets/A4950-Datasheet.ashx" H 8300 7700 50  0001 C CNN
	1    8600 7350
	1    0    0    -1  
$EndComp
Wire Wire Line
	10200 5350 9850 5350
Wire Wire Line
	9850 5350 9850 5100
Wire Wire Line
	9850 5100 9100 5100
Wire Wire Line
	9100 5100 9100 5350
Wire Wire Line
	9100 5350 8900 5350
Wire Wire Line
	8900 5450 9200 5450
Wire Wire Line
	9200 5450 9200 5200
Wire Wire Line
	9200 5200 9750 5200
Wire Wire Line
	9750 5200 9750 5450
Wire Wire Line
	9750 5450 10200 5450
Wire Wire Line
	10300 7350 9600 7350
Wire Wire Line
	9600 7350 9600 7250
$Comp
L power:+3.3V #PWR0105
U 1 1
P 9600 7250
F 0 "#PWR0105" H 9600 7100 50  0001 C CNN
F 1 "+3.3V" H 9615 7423 50  0000 C CNN
F 2 "" H 9600 7250 50  0001 C CNN
F 3 "" H 9600 7250 50  0001 C CNN
	1    9600 7250
	1    0    0    -1  
$EndComp
Wire Wire Line
	9950 6900 9200 6900
Wire Wire Line
	9200 6900 9200 7150
Wire Wire Line
	9200 7150 9000 7150
Wire Wire Line
	9000 7250 9300 7250
Wire Wire Line
	9300 7250 9300 7000
Wire Wire Line
	9300 7000 9850 7000
Wire Wire Line
	8200 7150 7850 7150
Wire Wire Line
	8200 7250 7850 7250
Wire Wire Line
	8100 5350 7750 5350
Wire Wire Line
	8100 5450 7750 5450
Text Label 7850 7150 0    50   ~ 0
IN1_1
Text Label 7850 7250 0    50   ~ 0
IN2_1
Text Label 7750 5350 0    50   ~ 0
IN1_2
Text Label 7750 5450 0    50   ~ 0
IN2_2
Text Label 2700 4150 0    50   ~ 0
IN1_1
Text Label 2700 4250 0    50   ~ 0
IN2_1
Text Label 2700 4650 0    50   ~ 0
IN2_2
Text Label 2700 4550 0    50   ~ 0
IN1_2
Wire Wire Line
	3250 3950 2500 3950
Text Label 2500 3950 0    50   ~ 0
buzzer_out
Wire Wire Line
	9000 7350 9100 7350
Wire Wire Line
	9100 7350 9100 7400
Wire Wire Line
	8900 5550 9000 5550
Wire Wire Line
	9000 5550 9000 5600
$Comp
L Device:R_Small R_lim1
U 1 1
P 9000 5700
F 0 "R_lim1" H 9059 5746 50  0000 L CNN
F 1 "0.4R" H 9059 5655 50  0000 L CNN
F 2 "Resistor_SMD:R_2512_6332Metric_Pad1.52x3.35mm_HandSolder" H 9000 5700 50  0001 C CNN
F 3 "~" H 9000 5700 50  0001 C CNN
	1    9000 5700
	1    0    0    -1  
$EndComp
$Comp
L Device:R_Small R_lim2
U 1 1
P 9100 7500
F 0 "R_lim2" H 9159 7546 50  0000 L CNN
F 1 "0.4R" H 9159 7455 50  0000 L CNN
F 2 "Resistor_SMD:R_2512_6332Metric_Pad1.52x3.35mm_HandSolder" H 9100 7500 50  0001 C CNN
F 3 "~" H 9100 7500 50  0001 C CNN
	1    9100 7500
	1    0    0    -1  
$EndComp
Wire Wire Line
	9000 5800 9000 6000
Wire Wire Line
	9000 6000 8800 6000
Wire Wire Line
	8500 6000 8500 5950
Wire Wire Line
	8600 5950 8600 6000
Connection ~ 8600 6000
Wire Wire Line
	8600 6000 8500 6000
Wire Wire Line
	8600 7750 8600 7800
Wire Wire Line
	8600 7800 8700 7800
Wire Wire Line
	9100 7800 9100 7600
Wire Wire Line
	8700 7750 8700 7800
Connection ~ 8700 7800
Wire Wire Line
	8800 6000 8800 6050
Connection ~ 8800 6000
Wire Wire Line
	8800 6000 8600 6000
Wire Wire Line
	8700 7800 8900 7800
Wire Wire Line
	8900 7800 8900 7850
Connection ~ 8900 7800
Wire Wire Line
	8900 7800 9100 7800
$Comp
L power:GND #PWR0111
U 1 1
P 8900 7850
F 0 "#PWR0111" H 8900 7600 50  0001 C CNN
F 1 "GND" H 9050 7800 50  0000 C CNN
F 2 "" H 8900 7850 50  0001 C CNN
F 3 "" H 8900 7850 50  0001 C CNN
	1    8900 7850
	1    0    0    -1  
$EndComp
$Comp
L power:GND #PWR0112
U 1 1
P 8800 6050
F 0 "#PWR0112" H 8800 5800 50  0001 C CNN
F 1 "GND" H 8950 6000 50  0000 C CNN
F 2 "" H 8800 6050 50  0001 C CNN
F 3 "" H 8800 6050 50  0001 C CNN
	1    8800 6050
	1    0    0    -1  
$EndComp
$Comp
L Device:Buzzer BZ1
U 1 1
P 5100 7400
F 0 "BZ1" H 5253 7429 50  0000 L CNN
F 1 "Buzzer" H 5253 7338 50  0000 L CNN
F 2 "Buzzer_Beeper:MagneticBuzzer_ProSignal_ABT-410-RC" V 5075 7500 50  0001 C CNN
F 3 "~" V 5075 7500 50  0001 C CNN
	1    5100 7400
	1    0    0    -1  
$EndComp
Wire Wire Line
	8200 7450 7550 7450
Wire Wire Line
	7550 7450 7550 7250
Wire Wire Line
	8100 5650 7450 5650
Wire Wire Line
	7450 5650 7450 5450
$Comp
L power:+5V #PWR0113
U 1 1
P 7450 5450
F 0 "#PWR0113" H 7450 5300 50  0001 C CNN
F 1 "+5V" H 7465 5623 50  0000 C CNN
F 2 "" H 7450 5450 50  0001 C CNN
F 3 "" H 7450 5450 50  0001 C CNN
	1    7450 5450
	1    0    0    -1  
$EndComp
$Comp
L power:+5V #PWR0114
U 1 1
P 7550 7250
F 0 "#PWR0114" H 7550 7100 50  0001 C CNN
F 1 "+5V" H 7565 7423 50  0000 C CNN
F 2 "" H 7550 7250 50  0001 C CNN
F 3 "" H 7550 7250 50  0001 C CNN
	1    7550 7250
	1    0    0    -1  
$EndComp
$Comp
L Device:C_Small C_Mot1
U 1 1
P 7900 4850
F 0 "C_Mot1" V 7750 4800 50  0000 L CNN
F 1 "10uF" V 7800 4800 50  0000 L CNN
F 2 "Capacitor_SMD:C_1206_3216Metric_Pad1.42x1.75mm_HandSolder" H 7900 4850 50  0001 C CNN
F 3 "~" H 7900 4850 50  0001 C CNN
	1    7900 4850
	1    0    0    -1  
$EndComp
Wire Wire Line
	7900 4950 7900 5000
Wire Wire Line
	7900 4750 7900 4700
$Comp
L power:+12V #PWR0115
U 1 1
P 8500 4650
F 0 "#PWR0115" H 8500 4500 50  0001 C CNN
F 1 "+12V" H 8515 4823 50  0000 C CNN
F 2 "" H 8500 4650 50  0001 C CNN
F 3 "" H 8500 4650 50  0001 C CNN
	1    8500 4650
	1    0    0    -1  
$EndComp
$Comp
L power:GND #PWR0116
U 1 1
P 7900 5000
F 0 "#PWR0116" H 7900 4750 50  0001 C CNN
F 1 "GND" H 8050 4950 50  0000 C CNN
F 2 "" H 7900 5000 50  0001 C CNN
F 3 "" H 7900 5000 50  0001 C CNN
	1    7900 5000
	1    0    0    -1  
$EndComp
Text Notes 9150 6200 0    50   ~ 0
2512, 1W, SMD sense resistor, 1% or greater\n
$Comp
L Device:Q_NPN_BEC Q3
U 1 1
P 4900 8000
F 0 "Q3" H 5091 8046 50  0000 L CNN
F 1 "PMBT2222" H 5091 7955 50  0000 L CNN
F 2 "Package_TO_SOT_SMD:SOT-23_Handsoldering" H 5100 8100 50  0001 C CNN
F 3 "~" H 4900 8000 50  0001 C CNN
	1    4900 8000
	1    0    0    -1  
$EndComp
Wire Wire Line
	5000 8200 5000 8300
$Comp
L power:GND #PWR0119
U 1 1
P 5000 8300
F 0 "#PWR0119" H 5000 8050 50  0001 C CNN
F 1 "GND" H 5005 8127 50  0000 C CNN
F 2 "" H 5000 8300 50  0001 C CNN
F 3 "" H 5000 8300 50  0001 C CNN
	1    5000 8300
	1    0    0    -1  
$EndComp
$Comp
L Device:R_Small R_Bz1
U 1 1
P 4450 8000
F 0 "R_Bz1" V 4350 7900 50  0000 L CNN
F 1 "4.3k" V 4250 7950 50  0000 L CNN
F 2 "Resistor_SMD:R_0805_2012Metric_Pad1.15x1.40mm_HandSolder" H 4450 8000 50  0001 C CNN
F 3 "~" H 4450 8000 50  0001 C CNN
	1    4450 8000
	0    -1   -1   0   
$EndComp
Wire Wire Line
	4550 8000 4700 8000
Text Label 3950 8000 0    50   ~ 0
buzzer_out
Wire Wire Line
	3950 8000 4350 8000
Wire Wire Line
	5000 7500 5000 7600
Wire Wire Line
	5000 7050 5000 7250
$Comp
L power:+5V #PWR0120
U 1 1
P 5000 7050
F 0 "#PWR0120" H 5000 6900 50  0001 C CNN
F 1 "+5V" H 5015 7223 50  0000 C CNN
F 2 "" H 5000 7050 50  0001 C CNN
F 3 "" H 5000 7050 50  0001 C CNN
	1    5000 7050
	1    0    0    -1  
$EndComp
$Comp
L Device:D_Small D3
U 1 1
P 4700 7450
F 0 "D3" V 4700 7550 50  0000 L CNN
F 1 "1N4001" V 4745 7518 50  0001 L CNN
F 2 "Diode_SMD:D_1206_3216Metric_Pad1.42x1.75mm_HandSolder" V 4700 7450 50  0001 C CNN
F 3 "~" V 4700 7450 50  0001 C CNN
	1    4700 7450
	0    1    1    0   
$EndComp
Wire Wire Line
	5000 7600 4700 7600
Wire Wire Line
	4700 7600 4700 7550
Connection ~ 5000 7600
Wire Wire Line
	5000 7600 5000 7800
Wire Wire Line
	4700 7350 4700 7250
Wire Wire Line
	4700 7250 5000 7250
Connection ~ 5000 7250
Wire Wire Line
	5000 7250 5000 7300
Wire Wire Line
	8500 4650 8500 4700
Connection ~ 8500 4700
Wire Wire Line
	8500 4700 8500 5150
$Comp
L power:+12V #PWR0117
U 1 1
P 8600 6450
F 0 "#PWR0117" H 8600 6300 50  0001 C CNN
F 1 "+12V" H 8615 6623 50  0000 C CNN
F 2 "" H 8600 6450 50  0001 C CNN
F 3 "" H 8600 6450 50  0001 C CNN
	1    8600 6450
	1    0    0    -1  
$EndComp
Wire Wire Line
	8600 6450 8600 6500
$Comp
L Device:C_Small C_Mot2
U 1 1
P 8000 6650
F 0 "C_Mot2" V 7850 6600 50  0000 L CNN
F 1 "10uF" V 7900 6600 50  0000 L CNN
F 2 "Capacitor_SMD:C_1206_3216Metric_Pad1.42x1.75mm_HandSolder" H 8000 6650 50  0001 C CNN
F 3 "~" H 8000 6650 50  0001 C CNN
	1    8000 6650
	1    0    0    -1  
$EndComp
Wire Wire Line
	8000 6750 8000 6800
Wire Wire Line
	8000 6550 8000 6500
$Comp
L power:GND #PWR0118
U 1 1
P 8000 6800
F 0 "#PWR0118" H 8000 6550 50  0001 C CNN
F 1 "GND" H 8150 6750 50  0000 C CNN
F 2 "" H 8000 6800 50  0001 C CNN
F 3 "" H 8000 6800 50  0001 C CNN
	1    8000 6800
	1    0    0    -1  
$EndComp
Wire Wire Line
	8000 6500 8250 6500
Wire Wire Line
	8250 6550 8250 6500
Connection ~ 8000 6750
Wire Wire Line
	8000 6750 8250 6750
$Comp
L Device:C_Small C_Mot22
U 1 1
P 8250 6650
F 0 "C_Mot22" V 8100 6600 50  0000 L CNN
F 1 "10uF" V 8150 6600 50  0000 L CNN
F 2 "Capacitor_SMD:C_1206_3216Metric_Pad1.42x1.75mm_HandSolder" H 8250 6650 50  0001 C CNN
F 3 "~" H 8250 6650 50  0001 C CNN
	1    8250 6650
	1    0    0    -1  
$EndComp
Wire Wire Line
	8150 4700 8500 4700
Wire Wire Line
	7900 4700 8150 4700
Connection ~ 8150 4700
Wire Wire Line
	8150 4750 8150 4700
Connection ~ 7900 4950
Wire Wire Line
	7900 4950 8150 4950
$Comp
L Device:C_Small C_Mot11
U 1 1
P 8150 4850
F 0 "C_Mot11" V 8000 4800 50  0000 L CNN
F 1 "10uF" V 8050 4800 50  0000 L CNN
F 2 "Capacitor_SMD:C_1206_3216Metric_Pad1.42x1.75mm_HandSolder" H 8150 4850 50  0001 C CNN
F 3 "~" H 8150 4850 50  0001 C CNN
	1    8150 4850
	1    0    0    -1  
$EndComp
Wire Wire Line
	8250 6500 8600 6500
Connection ~ 8250 6500
Connection ~ 8600 6500
Wire Wire Line
	8600 6500 8600 6950
Wire Wire Line
	9950 7250 10300 7250
Wire Wire Line
	9950 6900 9950 7250
Wire Wire Line
	10300 7150 9850 7150
Wire Wire Line
	9850 7150 9850 7000
$Comp
L Switch:SW_SPDT SW1
U 1 1
P 2300 1600
F 0 "SW1" H 2300 1885 50  0000 C CNN
F 1 "CS12ANW03 - NKK" H 2300 1794 50  0000 C CNN
F 2 "MiniRobot_Lib:CS12ANW03 - NKK" H 2300 1600 50  0001 C CNN
F 3 "" H 2300 1600 50  0001 C CNN
	1    2300 1600
	-1   0    0    1   
$EndComp
$Comp
L MiniKiwiLib:Teensy3.2 U1
U 1 1
P 3700 3350
F 0 "U1" H 3775 3460 70  0000 C CNN
F 1 "Teensy3.2" H 3775 3339 70  0000 C CNN
F 2 "" H 3650 3350 50  0001 C CNN
F 3 "" H 3650 3350 50  0001 C CNN
	1    3700 3350
	1    0    0    -1  
$EndComp
Text Notes 7350 9200 0    79   ~ 0
Mini Kiwi, main board schematic, revision 2\n\n
Text Notes 8100 9200 0    51   ~ 0
Last revised November 12
$EndSCHEMATC
